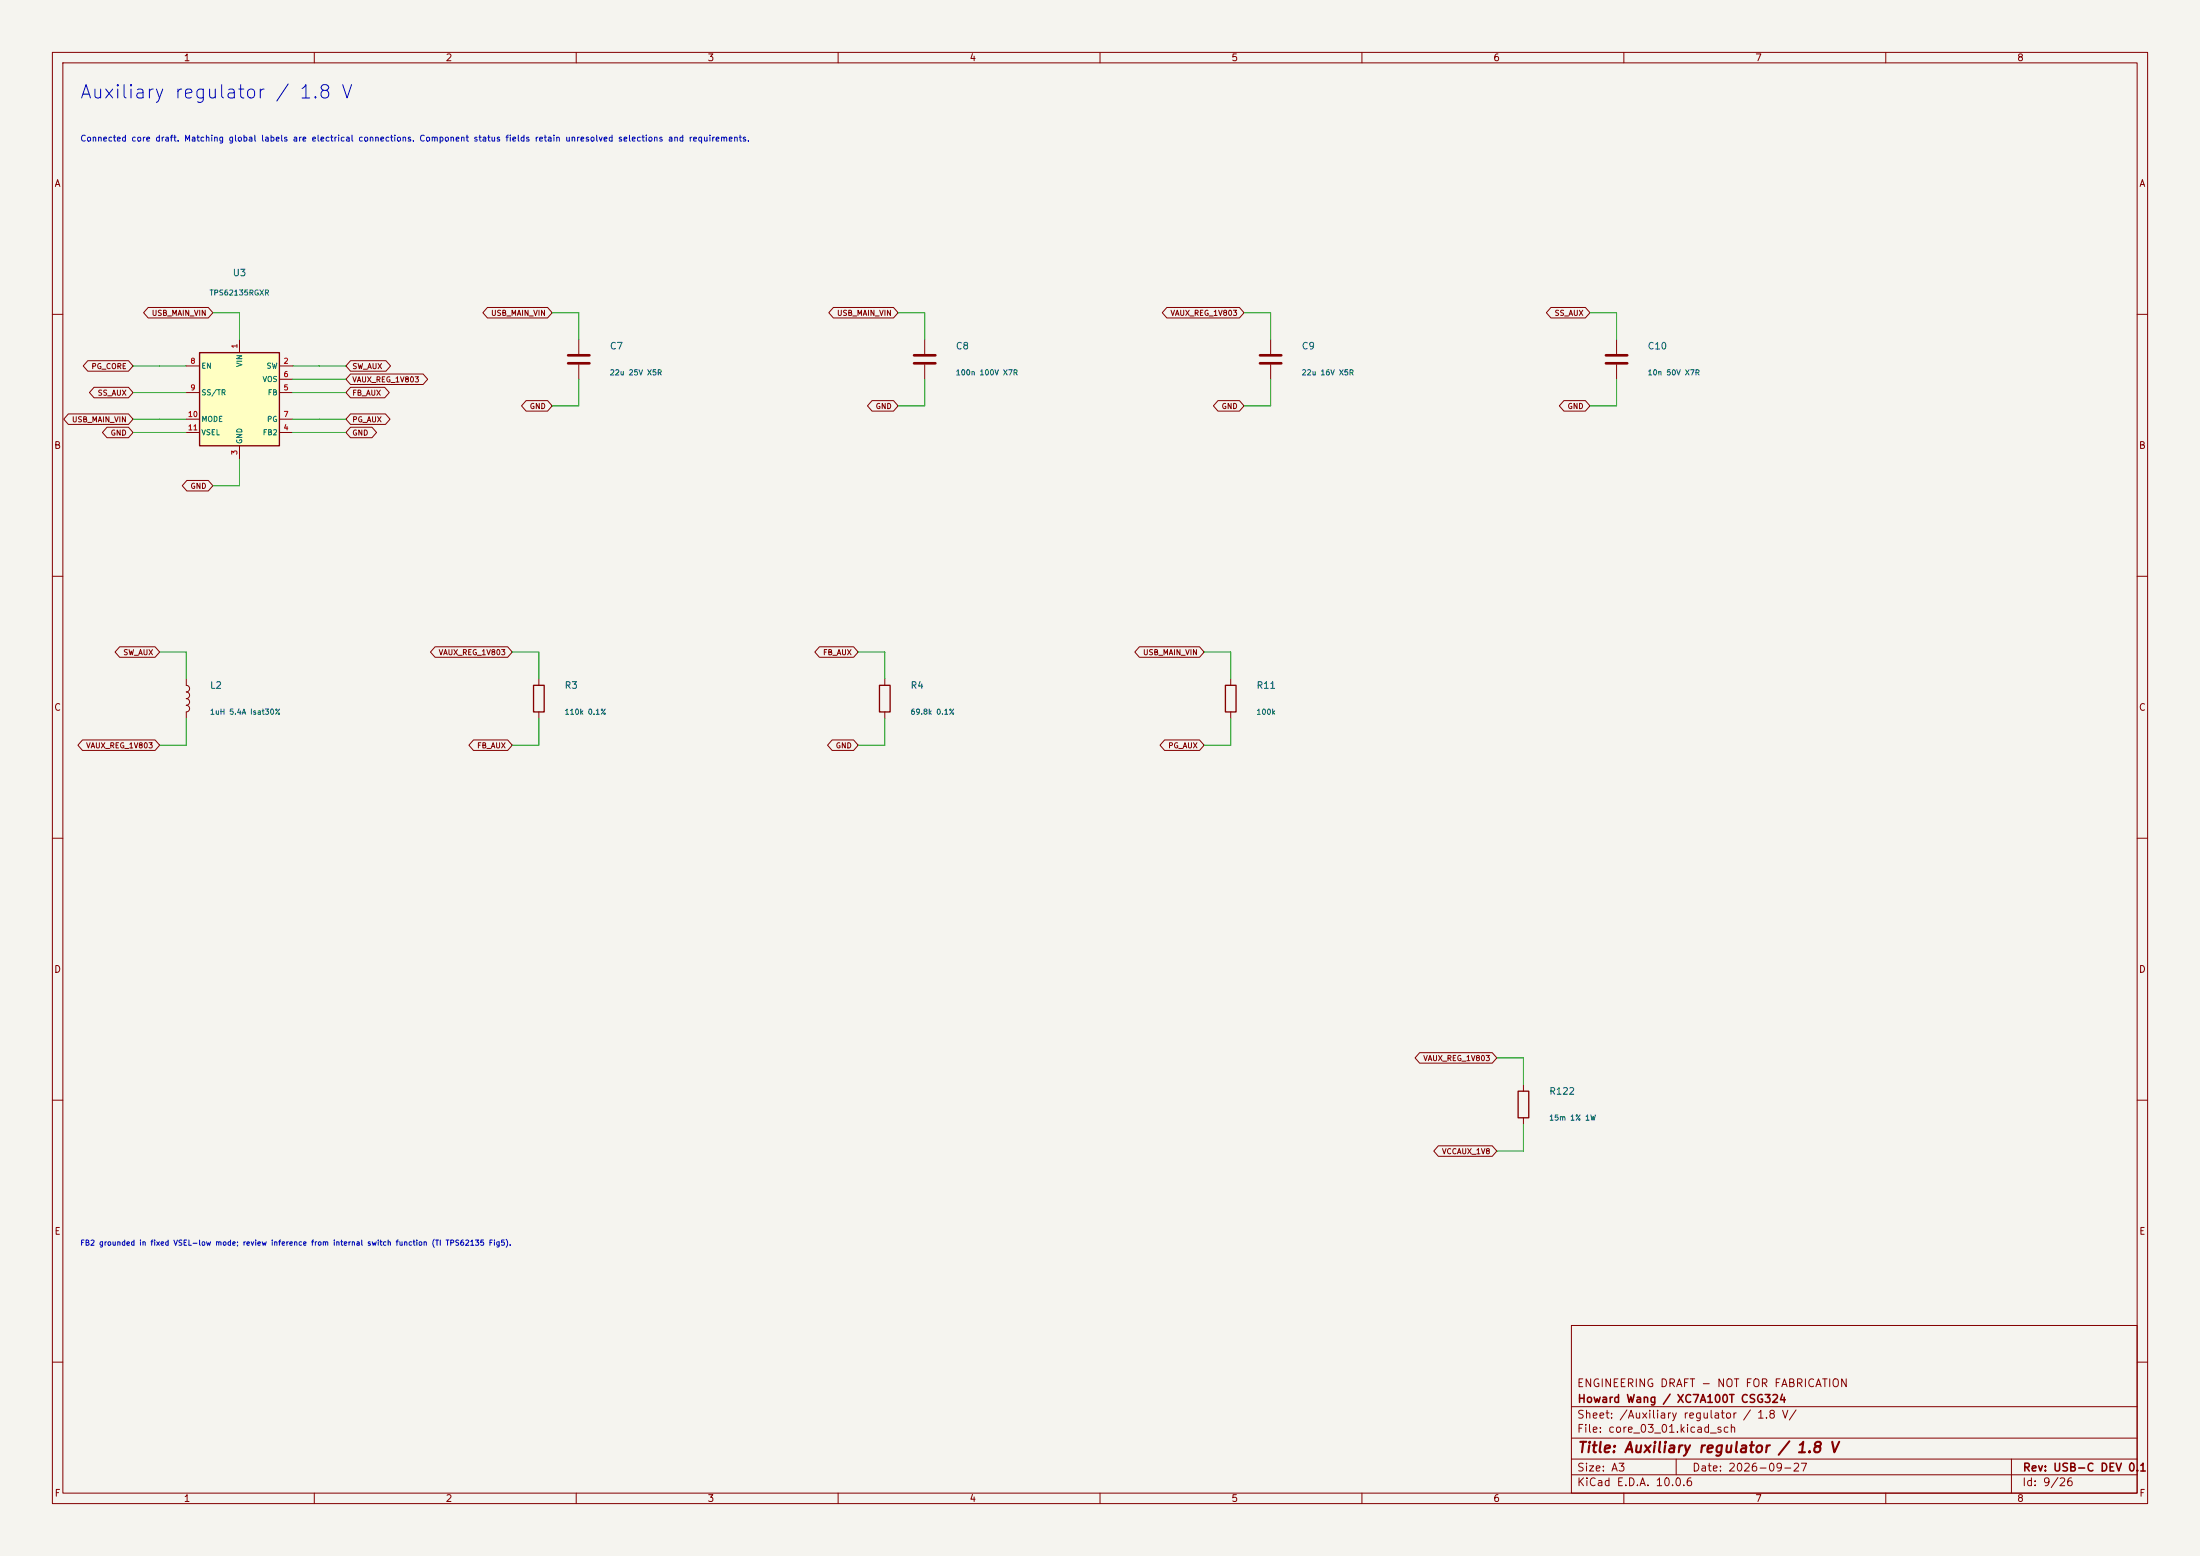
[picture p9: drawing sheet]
(kicad_sch
 (version 20260306)
 (generator "eeschema")
 (generator_version "10.0")
 (paper "A3")
 (title_block
  (title "Auxiliary regulator / 1.8 V")
  (date "2026-09-27")
  (rev "USB-C DEV 0.1")
  (company "Howard Wang / XC7A100T CSG324")
  (comment 1 "ENGINEERING DRAFT - NOT FOR FABRICATION"))
 (lib_symbols
  (symbol "CoreSupport:PowerDraft__TPS62135RGX"
   (pin_names
    (offset 0.254)) (in_bom yes) (on_board yes)
   (property "Reference" "U" (at 0 12.7 0) (effects (font (size 1.27 1.27))))
   (property "Value" "TPS62135RGX" (at 0 10.16 0) (effects (font (size 1.27 1.27))))
   (property "Footprint" "PowerDraft:Texas_VQFN_RGX0011A_2x3mm" (at 0 0 0) (effects (font (size 1.27 1.27)) hide))
   (property "Datasheet" "https://www.ti.com/lit/ds/symlink/tps62135.pdf" (at 0 0 0) (effects (font (size 1.27 1.27)) hide))
   (property "Description" "Fixed-mode project model: unused FB2 tied GND and VSEL tied low, engineering interpretation of TI TPS62135 pin-function table, not an explicit unused-pin instruction. Revalidate this model if VSEL/FB2 use changes; PG stays open collector." (at 0 0 0) (effects (font (size 1.27 1.27)) hide))
   (symbol "PowerDraft__TPS62135RGX_0_1"
    (rectangle (start -7.62 8.89) (end 7.62 -8.89) (stroke (width 0.254) (type default)) (fill (type background))))
   (symbol "PowerDraft__TPS62135RGX_1_1"
    (pin power_in line (at 0 11.43 270) (length 2.54) (name "VIN" (effects (font (size 1.0 1.0)))) (number "1" (effects (font (size 1.0 1.0)))))
    (pin output line (at 10.16 6.35 180) (length 2.54) (name "SW" (effects (font (size 1.0 1.0)))) (number "2" (effects (font (size 1.0 1.0)))))
    (pin power_in line (at 0 -11.43 90) (length 2.54) (name "GND" (effects (font (size 1.0 1.0)))) (number "3" (effects (font (size 1.0 1.0)))))
    (pin passive line (at 10.16 -6.35 180) (length 2.54) (name "FB2" (effects (font (size 1.0 1.0)))) (number "4" (effects (font (size 1.0 1.0)))))
    (pin input line (at 10.16 1.27 180) (length 2.54) (name "FB" (effects (font (size 1.0 1.0)))) (number "5" (effects (font (size 1.0 1.0)))))
    (pin input line (at 10.16 3.81 180) (length 2.54) (name "VOS" (effects (font (size 1.0 1.0)))) (number "6" (effects (font (size 1.0 1.0)))))
    (pin open_collector line (at 10.16 -3.81 180) (length 2.54) (name "PG" (effects (font (size 1.0 1.0)))) (number "7" (effects (font (size 1.0 1.0)))))
    (pin input line (at -10.16 6.35 0) (length 2.54) (name "EN" (effects (font (size 1.0 1.0)))) (number "8" (effects (font (size 1.0 1.0)))))
    (pin input line (at -10.16 1.27 0) (length 2.54) (name "SS/TR" (effects (font (size 1.0 1.0)))) (number "9" (effects (font (size 1.0 1.0)))))
    (pin input line (at -10.16 -3.81 0) (length 2.54) (name "MODE" (effects (font (size 1.0 1.0)))) (number "10" (effects (font (size 1.0 1.0)))))
    (pin input line (at -10.16 -6.35 0) (length 2.54) (name "VSEL" (effects (font (size 1.0 1.0)))) (number "11" (effects (font (size 1.0 1.0)))))))
  (symbol "CoreSupport:Device__C"
   (pin_numbers (hide yes))
   (pin_names
    (offset 0.254)) (exclude_from_sim no) (in_bom yes) (on_board yes)
   (in_pos_files yes)
   (duplicate_pin_numbers_are_jumpers no)
   (property "Reference" "C" (at 0.635 2.54 0) (show_name no) (do_not_autoplace no) (effects (font (size 1.27 1.27)) (justify left)))
   (property "Value" "C" (at 0.635 -2.54 0) (show_name no) (do_not_autoplace no) (effects (font (size 1.27 1.27)) (justify left)))
   (property "Footprint" "" (at 0.9652 -3.81 0) (show_name no) (do_not_autoplace no) (hide yes) (effects (font (size 1.27 1.27))))
   (property "Datasheet" "" (at 0 0 0) (show_name no) (do_not_autoplace no) (hide yes) (effects (font (size 1.27 1.27))))
   (property "Description" "Unpolarized capacitor" (at 0 0 0) (show_name no) (do_not_autoplace no) (hide yes) (effects (font (size 1.27 1.27))))
   (symbol "Device__C_0_1"
    (polyline (pts (xy -2.032 0.762) (xy 2.032 0.762)) (stroke (width 0.508) (type default)) (fill (type none)))
    (polyline (pts (xy -2.032 -0.762) (xy 2.032 -0.762)) (stroke (width 0.508) (type default)) (fill (type none))))
   (symbol "Device__C_1_1"
    (pin passive line (at 0 3.81 270) (length 2.794) (name "" (effects (font (size 1.27 1.27)))) (number "1" (effects (font (size 1.27 1.27)))))
    (pin passive line (at 0 -3.81 90) (length 2.794) (name "" (effects (font (size 1.27 1.27)))) (number "2" (effects (font (size 1.27 1.27))))))
   (embedded_fonts no))
  (symbol "CoreSupport:Device__L"
   (pin_numbers (hide yes))
   (pin_names
    (offset 1.016) (hide yes)) (exclude_from_sim no) (in_bom yes) (on_board yes)
   (in_pos_files yes)
   (duplicate_pin_numbers_are_jumpers no)
   (property "Reference" "L" (at -1.27 0 90) (show_name no) (do_not_autoplace no) (effects (font (size 1.27 1.27))))
   (property "Value" "L" (at 1.905 0 90) (show_name no) (do_not_autoplace no) (effects (font (size 1.27 1.27))))
   (property "Footprint" "" (at 0 0 0) (show_name no) (do_not_autoplace no) (hide yes) (effects (font (size 1.27 1.27))))
   (property "Datasheet" "" (at 0 0 0) (show_name no) (do_not_autoplace no) (hide yes) (effects (font (size 1.27 1.27))))
   (property "Description" "Inductor" (at 0 0 0) (show_name no) (do_not_autoplace no) (hide yes) (effects (font (size 1.27 1.27))))
   (symbol "Device__L_0_1"
    (arc (start 0 2.54) (mid 0.6323 1.905) (end 0 1.27) (stroke (width 0) (type default)) (fill (type none)))
    (arc (start 0 1.27) (mid 0.6323 0.635) (end 0 0) (stroke (width 0) (type default)) (fill (type none)))
    (arc (start 0 0) (mid 0.6323 -0.635) (end 0 -1.27) (stroke (width 0) (type default)) (fill (type none)))
    (arc (start 0 -1.27) (mid 0.6323 -1.905) (end 0 -2.54) (stroke (width 0) (type default)) (fill (type none))))
   (symbol "Device__L_1_1"
    (pin passive line (at 0 3.81 270) (length 1.27) (name "1" (effects (font (size 1.27 1.27)))) (number "1" (effects (font (size 1.27 1.27)))))
    (pin passive line (at 0 -3.81 90) (length 1.27) (name "2" (effects (font (size 1.27 1.27)))) (number "2" (effects (font (size 1.27 1.27))))))
   (embedded_fonts no))
  (symbol "CoreSupport:Device__R"
   (pin_numbers (hide yes))
   (pin_names
    (offset 0)) (exclude_from_sim no) (in_bom yes) (on_board yes)
   (in_pos_files yes)
   (duplicate_pin_numbers_are_jumpers no)
   (property "Reference" "R" (at 2.032 0 90) (show_name no) (do_not_autoplace no) (effects (font (size 1.27 1.27))))
   (property "Value" "R" (at 0 0 90) (show_name no) (do_not_autoplace no) (effects (font (size 1.27 1.27))))
   (property "Footprint" "" (at -1.778 0 90) (show_name no) (do_not_autoplace no) (hide yes) (effects (font (size 1.27 1.27))))
   (property "Datasheet" "" (at 0 0 0) (show_name no) (do_not_autoplace no) (hide yes) (effects (font (size 1.27 1.27))))
   (property "Description" "Resistor" (at 0 0 0) (show_name no) (do_not_autoplace no) (hide yes) (effects (font (size 1.27 1.27))))
   (symbol "Device__R_0_1"
    (rectangle (start -1.016 -2.54) (end 1.016 2.54) (stroke (width 0.254) (type default)) (fill (type none))))
   (symbol "Device__R_1_1"
    (pin passive line (at 0 3.81 270) (length 1.27) (name "" (effects (font (size 1.27 1.27)))) (number "1" (effects (font (size 1.27 1.27)))))
    (pin passive line (at 0 -3.81 90) (length 1.27) (name "" (effects (font (size 1.27 1.27)))) (number "2" (effects (font (size 1.27 1.27))))))
   (embedded_fonts no)))
 (text "Auxiliary regulator / 1.8 V" (at 15.24 17.78 0) (effects (font (size 2.54 2.54)) (justify left)))
 (text "Connected core draft. Matching global labels are electrical connections. Component status fields retain unresolved selections and requirements." (at 15.24 26.67 0) (effects (font (size 1.143 1.143)) (justify left)))
 (symbol
  (lib_id "CoreSupport:PowerDraft__TPS62135RGX") (at 45.72 76.2 0) (unit 1) (exclude_from_sim no) (in_bom yes) (on_board yes) (dnp no)
  (property "Reference" "U3" (at 45.72 52.07 0) (effects (font (size 1.27 1.27))))
  (property "Value" "TPS62135RGXR" (at 45.72 55.88 0) (effects (font (size 1.0 1.0))))
  (property "Footprint" "CoreSupport:PowerDraft__Texas_VQFN_RGX0011A_2x3mm" (at 45.72 76.2 0) (hide yes) (effects (font (size 1.0 1.0))))
  (property "Datasheet" "https://www.ti.com/lit/ds/symlink/tps62135.pdf" (at 45.72 76.2 0) (hide yes) (effects (font (size 1.0 1.0))))
  (property "MPN" "TPS62135RGXR" (at 45.72 76.2 0) (hide yes) (effects (font (size 1.0 1.0))))
  (property "Function" "power_aux" (at 45.72 76.2 0) (hide yes) (effects (font (size 1.0 1.0))))
  (property "Status" "Engineering draft; verify ordered part and layout before fabrication" (at 45.72 76.2 0) (hide yes) (effects (font (size 1.0 1.0))))
  (property "Source symbol" "PowerDraft:TPS62135RGX" (at 45.72 76.2 0) (hide yes) (effects (font (size 1.0 1.0)))) (pin "1") (pin "2") (pin "3") (pin "4") (pin "5") (pin "6") (pin "7") (pin "8") (pin "9") (pin "10") (pin "11"))
 (symbol
  (lib_id "CoreSupport:Device__C") (at 110.49 68.58 0) (unit 1) (exclude_from_sim no) (in_bom yes) (on_board yes) (dnp no)
  (property "Reference" "C7" (at 116.332 66.04 0) (effects (font (size 1.27 1.27)) (justify left)))
  (property "Value" "22u 25V X5R" (at 116.332 71.12 0) (effects (font (size 1.0 1.0)) (justify left)))
  (property "Footprint" "CoreSupport:Capacitor_SMD__C_1206_3216Metric" (at 110.49 68.58 0) (hide yes) (effects (font (size 1.0 1.0))))
  (property "Datasheet" "https://ds.yuden.co.jp/TYCOMPAS/or/detail?pn=MSAST31LBB5226MTNA01&u=M" (at 110.49 68.58 0) (hide yes) (effects (font (size 1.0 1.0))))
  (property "MPN" "MSAST31LBB5226MTNA01" (at 110.49 68.58 0) (hide yes) (effects (font (size 1.0 1.0))))
  (property "Function" "power_aux" (at 110.49 68.58 0) (hide yes) (effects (font (size 1.0 1.0))))
  (property "Status" "Retained 22uF 25V X5R 1206 input bypass. The earlier 12.6V typical-bias study screened about4.50uF with tolerance/temperature factors before aging; that historical calculation is not qualification at the new9V PD operating point. Confirm effective capacitance and load transients." (at 110.49 68.58 0) (hide yes) (effects (font (size 1.0 1.0))))
  (property "Source symbol" "Device:C" (at 110.49 68.58 0) (hide yes) (effects (font (size 1.0 1.0)))) (pin "1") (pin "2"))
 (wire (pts (xy 110.49 64.77) (xy 110.49 59.69)) (stroke (width 0) (type default)))
 (wire (pts (xy 110.49 59.69) (xy 105.41 59.69)) (stroke (width 0) (type default)))
 (global_label "USB_MAIN_VIN"
  (shape bidirectional) (at 105.41 59.69 180) (effects (font (size 1.0 1.0)) (justify right))
  (property "Intersheetrefs" "${INTERSHEET_REFS}" (at 105.41 59.69 0) (hide yes) (effects (font (size 1.0 1.0)))))
 (wire (pts (xy 110.49 72.39) (xy 110.49 77.47)) (stroke (width 0) (type default)))
 (wire (pts (xy 110.49 77.47) (xy 105.41 77.47)) (stroke (width 0) (type default)))
 (global_label "GND"
  (shape bidirectional) (at 105.41 77.47 180) (effects (font (size 1.0 1.0)) (justify right))
  (property "Intersheetrefs" "${INTERSHEET_REFS}" (at 105.41 77.47 0) (hide yes) (effects (font (size 1.0 1.0)))))
 (symbol
  (lib_id "CoreSupport:Device__C") (at 176.53 68.58 0) (unit 1) (exclude_from_sim no) (in_bom yes) (on_board yes) (dnp no)
  (property "Reference" "C8" (at 182.372 66.04 0) (effects (font (size 1.27 1.27)) (justify left)))
  (property "Value" "100n 100V X7R" (at 182.372 71.12 0) (effects (font (size 1.0 1.0)) (justify left)))
  (property "Footprint" "CoreSupport:Capacitor_SMD__C_0603_1608Metric" (at 176.53 68.58 0) (hide yes) (effects (font (size 1.0 1.0))))
  (property "Datasheet" "https://www.murata.com/products/productdetail?partno=GRM188R72A104KA35%23" (at 176.53 68.58 0) (hide yes) (effects (font (size 1.0 1.0))))
  (property "MPN" "GRM188R72A104KA35D" (at 176.53 68.58 0) (hide yes) (effects (font (size 1.0 1.0))))
  (property "Function" "power_aux" (at 176.53 68.58 0) (hide yes) (effects (font (size 1.0 1.0))))
  (property "Status" "Retained 100nF +/-10%, 100V X7R, 0603 input bypass for the protected USB main rail. The capacitor voltage rating is not a converter or cable-transient protection rating." (at 176.53 68.58 0) (hide yes) (effects (font (size 1.0 1.0))))
  (property "Source symbol" "Device:C" (at 176.53 68.58 0) (hide yes) (effects (font (size 1.0 1.0)))) (pin "1") (pin "2"))
 (wire (pts (xy 176.53 64.77) (xy 176.53 59.69)) (stroke (width 0) (type default)))
 (wire (pts (xy 176.53 59.69) (xy 171.45 59.69)) (stroke (width 0) (type default)))
 (global_label "USB_MAIN_VIN"
  (shape bidirectional) (at 171.45 59.69 180) (effects (font (size 1.0 1.0)) (justify right))
  (property "Intersheetrefs" "${INTERSHEET_REFS}" (at 171.45 59.69 0) (hide yes) (effects (font (size 1.0 1.0)))))
 (wire (pts (xy 176.53 72.39) (xy 176.53 77.47)) (stroke (width 0) (type default)))
 (wire (pts (xy 176.53 77.47) (xy 171.45 77.47)) (stroke (width 0) (type default)))
 (global_label "GND"
  (shape bidirectional) (at 171.45 77.47 180) (effects (font (size 1.0 1.0)) (justify right))
  (property "Intersheetrefs" "${INTERSHEET_REFS}" (at 171.45 77.47 0) (hide yes) (effects (font (size 1.0 1.0)))))
 (symbol
  (lib_id "CoreSupport:Device__C") (at 242.57 68.58 0) (unit 1) (exclude_from_sim no) (in_bom yes) (on_board yes) (dnp no)
  (property "Reference" "C9" (at 248.412 66.04 0) (effects (font (size 1.27 1.27)) (justify left)))
  (property "Value" "22u 16V X5R" (at 248.412 71.12 0) (effects (font (size 1.0 1.0)) (justify left)))
  (property "Footprint" "CoreSupport:Capacitor_SMD__C_0805_2012Metric" (at 242.57 68.58 0) (hide yes) (effects (font (size 1.0 1.0))))
  (property "Datasheet" "https://ds-origin.yuden.co.jp/TYCOMPAS/eu/detail?pn=MSASE21GBB5226MTNA01&u=M" (at 242.57 68.58 0) (hide yes) (effects (font (size 1.0 1.0))))
  (property "MPN" "EMK212BBJ226MG-T" (at 242.57 68.58 0) (hide yes) (effects (font (size 1.0 1.0))))
  (property "Function" "power_aux" (at 242.57 68.58 0) (hide yes) (effects (font (size 1.0 1.0))))
  (property "Status" "Engineering draft; verify ordered part and layout before fabrication Independent review: X5R, rated -55 to +85 C; manufacturer renamed alias MSASE21GBB5226MTNA01; effective capacitance and sourcing not qualified." (at 242.57 68.58 0) (hide yes) (effects (font (size 1.0 1.0))))
  (property "Source symbol" "Device:C" (at 242.57 68.58 0) (hide yes) (effects (font (size 1.0 1.0)))) (pin "1") (pin "2"))
 (symbol
  (lib_id "CoreSupport:Device__C") (at 308.61 68.58 0) (unit 1) (exclude_from_sim no) (in_bom yes) (on_board yes) (dnp no)
  (property "Reference" "C10" (at 314.452 66.04 0) (effects (font (size 1.27 1.27)) (justify left)))
  (property "Value" "10n 50V X7R" (at 314.452 71.12 0) (effects (font (size 1.0 1.0)) (justify left)))
  (property "Footprint" "CoreSupport:Capacitor_SMD__C_0603_1608Metric" (at 308.61 68.58 0) (hide yes) (effects (font (size 1.0 1.0))))
  (property "Datasheet" "https://www.murata.com/en-global/products/productdetail?partno=GRM188R71H103KA01%23" (at 308.61 68.58 0) (hide yes) (effects (font (size 1.0 1.0))))
  (property "MPN" "GRM188R71H103KA01D" (at 308.61 68.58 0) (hide yes) (effects (font (size 1.0 1.0))))
  (property "Function" "power_aux" (at 308.61 68.58 0) (hide yes) (effects (font (size 1.0 1.0))))
  (property "Status" "Engineering draft; verify ordered part and layout before fabrication" (at 308.61 68.58 0) (hide yes) (effects (font (size 1.0 1.0))))
  (property "Source symbol" "Device:C" (at 308.61 68.58 0) (hide yes) (effects (font (size 1.0 1.0)))) (pin "1") (pin "2"))
 (wire (pts (xy 308.61 64.77) (xy 308.61 59.69)) (stroke (width 0) (type default)))
 (wire (pts (xy 308.61 59.69) (xy 303.53 59.69)) (stroke (width 0) (type default)))
 (global_label "SS_AUX"
  (shape bidirectional) (at 303.53 59.69 180) (effects (font (size 1.0 1.0)) (justify right))
  (property "Intersheetrefs" "${INTERSHEET_REFS}" (at 303.53 59.69 0) (hide yes) (effects (font (size 1.0 1.0)))))
 (wire (pts (xy 308.61 72.39) (xy 308.61 77.47)) (stroke (width 0) (type default)))
 (wire (pts (xy 308.61 77.47) (xy 303.53 77.47)) (stroke (width 0) (type default)))
 (global_label "GND"
  (shape bidirectional) (at 303.53 77.47 180) (effects (font (size 1.0 1.0)) (justify right))
  (property "Intersheetrefs" "${INTERSHEET_REFS}" (at 303.53 77.47 0) (hide yes) (effects (font (size 1.0 1.0)))))
 (symbol
  (lib_id "CoreSupport:Device__L") (at 35.56 133.35 0) (unit 1) (exclude_from_sim no) (in_bom yes) (on_board yes) (dnp no)
  (property "Reference" "L2" (at 40.0023 130.81 0) (effects (font (size 1.27 1.27)) (justify left)))
  (property "Value" "1uH 5.4A Isat30%" (at 40.0023 135.89 0) (effects (font (size 1.0 1.0)) (justify left)))
  (property "Footprint" "CoreSupport:PowerDraft__L_Coilcraft_XFL4020" (at 35.56 133.35 0) (hide yes) (effects (font (size 1.0 1.0))))
  (property "Datasheet" "https://www.coilcraft.com/getmedia/50632d43-da1b-4cdb-8ab4-3029cab51df3/xfl4020.pdf" (at 35.56 133.35 0) (hide yes) (effects (font (size 1.0 1.0))))
  (property "MPN" "XFL4020-102MEC" (at 35.56 133.35 0) (hide yes) (effects (font (size 1.0 1.0))))
  (property "Function" "power_aux" (at 35.56 133.35 0) (hide yes) (effects (font (size 1.0 1.0))))
  (property "Status" "Engineering draft; verify ordered part and layout before fabrication" (at 35.56 133.35 0) (hide yes) (effects (font (size 1.0 1.0))))
  (property "Source symbol" "Device:L" (at 35.56 133.35 0) (hide yes) (effects (font (size 1.0 1.0)))) (pin "1") (pin "2"))
 (symbol
  (lib_id "CoreSupport:Device__R") (at 102.87 133.35 0) (unit 1) (exclude_from_sim no) (in_bom yes) (on_board yes) (dnp no)
  (property "Reference" "R3" (at 107.696 130.81 0) (effects (font (size 1.27 1.27)) (justify left)))
  (property "Value" "110k 0.1%" (at 107.696 135.89 0) (effects (font (size 1.0 1.0)) (justify left)))
  (property "Footprint" "CoreSupport:Resistor_SMD__R_0603_1608Metric" (at 102.87 133.35 0) (hide yes) (effects (font (size 1.0 1.0))))
  (property "Datasheet" "https://www.vishay.com/docs/28758/tnpw_e3.pdf" (at 102.87 133.35 0) (hide yes) (effects (font (size 1.0 1.0))))
  (property "MPN" "TNPW0603110KBEEA" (at 102.87 133.35 0) (hide yes) (effects (font (size 1.0 1.0))))
  (property "Function" "power_aux" (at 102.87 133.35 0) (hide yes) (effects (font (size 1.0 1.0))))
  (property "Status" "Engineering draft; verify ordered part and layout before fabrication" (at 102.87 133.35 0) (hide yes) (effects (font (size 1.0 1.0))))
  (property "Source symbol" "Device:R" (at 102.87 133.35 0) (hide yes) (effects (font (size 1.0 1.0)))) (pin "1") (pin "2"))
 (symbol
  (lib_id "CoreSupport:Device__R") (at 168.91 133.35 0) (unit 1) (exclude_from_sim no) (in_bom yes) (on_board yes) (dnp no)
  (property "Reference" "R4" (at 173.736 130.81 0) (effects (font (size 1.27 1.27)) (justify left)))
  (property "Value" "69.8k 0.1%" (at 173.736 135.89 0) (effects (font (size 1.0 1.0)) (justify left)))
  (property "Footprint" "CoreSupport:Resistor_SMD__R_0603_1608Metric" (at 168.91 133.35 0) (hide yes) (effects (font (size 1.0 1.0))))
  (property "Datasheet" "https://www.vishay.com/docs/28758/tnpw_e3.pdf" (at 168.91 133.35 0) (hide yes) (effects (font (size 1.0 1.0))))
  (property "MPN" "TNPW060369K8BEEA" (at 168.91 133.35 0) (hide yes) (effects (font (size 1.0 1.0))))
  (property "Function" "power_aux" (at 168.91 133.35 0) (hide yes) (effects (font (size 1.0 1.0))))
  (property "Status" "Engineering draft; verify ordered part and layout before fabrication" (at 168.91 133.35 0) (hide yes) (effects (font (size 1.0 1.0))))
  (property "Source symbol" "Device:R" (at 168.91 133.35 0) (hide yes) (effects (font (size 1.0 1.0)))) (pin "1") (pin "2"))
 (wire (pts (xy 168.91 129.54) (xy 168.91 124.46)) (stroke (width 0) (type default)))
 (wire (pts (xy 168.91 124.46) (xy 163.83 124.46)) (stroke (width 0) (type default)))
 (global_label "FB_AUX"
  (shape bidirectional) (at 163.83 124.46 180) (effects (font (size 1.0 1.0)) (justify right))
  (property "Intersheetrefs" "${INTERSHEET_REFS}" (at 163.83 124.46 0) (hide yes) (effects (font (size 1.0 1.0)))))
 (wire (pts (xy 168.91 137.16) (xy 168.91 142.24)) (stroke (width 0) (type default)))
 (wire (pts (xy 168.91 142.24) (xy 163.83 142.24)) (stroke (width 0) (type default)))
 (global_label "GND"
  (shape bidirectional) (at 163.83 142.24 180) (effects (font (size 1.0 1.0)) (justify right))
  (property "Intersheetrefs" "${INTERSHEET_REFS}" (at 163.83 142.24 0) (hide yes) (effects (font (size 1.0 1.0)))))
 (symbol
  (lib_id "CoreSupport:Device__R") (at 234.95000000000002 133.35 0) (unit 1) (exclude_from_sim no) (in_bom yes) (on_board yes) (dnp no)
  (property "Reference" "R11" (at 239.776 130.81 0) (effects (font (size 1.27 1.27)) (justify left)))
  (property "Value" "100k" (at 239.776 135.89 0) (effects (font (size 1.0 1.0)) (justify left)))
  (property "Footprint" "CoreSupport:Resistor_SMD__R_0603_1608Metric" (at 234.95 133.35 0) (hide yes) (effects (font (size 1.0 1.0))))
  (property "Datasheet" "https://www.vishay.com/docs/20035/dcrcwe3.pdf" (at 234.95 133.35 0) (hide yes) (effects (font (size 1.0 1.0))))
  (property "MPN" "CRCW0603100KFKEA" (at 234.95 133.35 0) (hide yes) (effects (font (size 1.0 1.0))))
  (property "Function" "power_aux" (at 234.95 133.35 0) (hide yes) (effects (font (size 1.0 1.0))))
  (property "Status" "Engineering draft; verify ordered part and layout before fabrication" (at 234.95 133.35 0) (hide yes) (effects (font (size 1.0 1.0))))
  (property "Source symbol" "Device:R" (at 234.95 133.35 0) (hide yes) (effects (font (size 1.0 1.0)))) (pin "1") (pin "2"))
 (wire (pts (xy 234.95 129.54) (xy 234.95 124.46)) (stroke (width 0) (type default)))
 (wire (pts (xy 234.95 124.46) (xy 229.87 124.46)) (stroke (width 0) (type default)))
 (global_label "USB_MAIN_VIN"
  (shape bidirectional) (at 229.87 124.46 180) (effects (font (size 1.0 1.0)) (justify right))
  (property "Intersheetrefs" "${INTERSHEET_REFS}" (at 229.87 124.46 0) (hide yes) (effects (font (size 1.0 1.0)))))
 (wire (pts (xy 234.95 137.16) (xy 234.95 142.24)) (stroke (width 0) (type default)))
 (wire (pts (xy 234.95 142.24) (xy 229.87 142.24)) (stroke (width 0) (type default)))
 (global_label "PG_AUX"
  (shape bidirectional) (at 229.87 142.24 180) (effects (font (size 1.0 1.0)) (justify right))
  (property "Intersheetrefs" "${INTERSHEET_REFS}" (at 229.87 142.24 0) (hide yes) (effects (font (size 1.0 1.0)))))
 (embedded_fonts no)
 (wire (pts (xy 45.72 64.77) (xy 45.72 59.69)) (stroke (width 0) (type default)))
 (wire (pts (xy 45.72 59.69) (xy 40.64 59.69)) (stroke (width 0) (type default)))
 (global_label "USB_MAIN_VIN"
  (shape bidirectional) (at 40.64 59.69 180) (effects (font (size 1.0 1.0)) (justify right))
  (property "Intersheetrefs" "${INTERSHEET_REFS}" (at 40.64 59.69 0) (hide yes) (effects (font (size 1.0 1.0)))))
 (wire (pts (xy 55.88 69.85) (xy 60.96 69.85)) (stroke (width 0) (type default)))
 (wire (pts (xy 60.96 69.85) (xy 66.04 69.85)) (stroke (width 0) (type default)))
 (global_label "SW_AUX"
  (shape bidirectional) (at 66.04 69.85 0) (effects (font (size 1.0 1.0)) (justify left))
  (property "Intersheetrefs" "${INTERSHEET_REFS}" (at 66.04 69.85 0) (hide yes) (effects (font (size 1.0 1.0)))))
 (wire (pts (xy 55.88 72.39) (xy 60.96 72.39)) (stroke (width 0) (type default)))
 (wire (pts (xy 60.96 72.39) (xy 66.04 72.39)) (stroke (width 0) (type default)))
 (global_label "VAUX_REG_1V803"
  (shape bidirectional) (at 66.04 72.39 0) (effects (font (size 1.0 1.0)) (justify left))
  (property "Intersheetrefs" "${INTERSHEET_REFS}" (at 66.04 72.39 0) (hide yes) (effects (font (size 1.0 1.0)))))
 (wire (pts (xy 55.88 74.93) (xy 60.96 74.93)) (stroke (width 0) (type default)))
 (wire (pts (xy 60.96 74.93) (xy 66.04 74.93)) (stroke (width 0) (type default)))
 (global_label "FB_AUX"
  (shape bidirectional) (at 66.04 74.93 0) (effects (font (size 1.0 1.0)) (justify left))
  (property "Intersheetrefs" "${INTERSHEET_REFS}" (at 66.04 74.93 0) (hide yes) (effects (font (size 1.0 1.0)))))
 (wire (pts (xy 55.88 80.01) (xy 60.96 80.01)) (stroke (width 0) (type default)))
 (wire (pts (xy 60.96 80.01) (xy 66.04 80.01)) (stroke (width 0) (type default)))
 (global_label "PG_AUX"
  (shape bidirectional) (at 66.04 80.01 0) (effects (font (size 1.0 1.0)) (justify left))
  (property "Intersheetrefs" "${INTERSHEET_REFS}" (at 66.04 80.01 0) (hide yes) (effects (font (size 1.0 1.0)))))
 (wire (pts (xy 45.72 87.63) (xy 45.72 92.71)) (stroke (width 0) (type default)))
 (wire (pts (xy 45.72 92.71) (xy 40.64 92.71)) (stroke (width 0) (type default)))
 (global_label "GND"
  (shape bidirectional) (at 40.64 92.71 180) (effects (font (size 1.0 1.0)) (justify right))
  (property "Intersheetrefs" "${INTERSHEET_REFS}" (at 40.64 92.71 0) (hide yes) (effects (font (size 1.0 1.0)))))
 (wire (pts (xy 35.56 69.85) (xy 30.48 69.85)) (stroke (width 0) (type default)))
 (wire (pts (xy 30.48 69.85) (xy 25.4 69.85)) (stroke (width 0) (type default)))
 (global_label "PG_CORE"
  (shape bidirectional) (at 25.4 69.85 180) (effects (font (size 1.0 1.0)) (justify right))
  (property "Intersheetrefs" "${INTERSHEET_REFS}" (at 25.4 69.85 0) (hide yes) (effects (font (size 1.0 1.0)))))
 (wire (pts (xy 35.56 74.93) (xy 30.48 74.93)) (stroke (width 0) (type default)))
 (wire (pts (xy 30.48 74.93) (xy 25.4 74.93)) (stroke (width 0) (type default)))
 (global_label "SS_AUX"
  (shape bidirectional) (at 25.4 74.93 180) (effects (font (size 1.0 1.0)) (justify right))
  (property "Intersheetrefs" "${INTERSHEET_REFS}" (at 25.4 74.93 0) (hide yes) (effects (font (size 1.0 1.0)))))
 (wire (pts (xy 35.56 80.01) (xy 30.48 80.01)) (stroke (width 0) (type default)))
 (wire (pts (xy 30.48 80.01) (xy 25.4 80.01)) (stroke (width 0) (type default)))
 (global_label "USB_MAIN_VIN"
  (shape bidirectional) (at 25.4 80.01 180) (effects (font (size 1.0 1.0)) (justify right))
  (property "Intersheetrefs" "${INTERSHEET_REFS}" (at 25.4 80.01 0) (hide yes) (effects (font (size 1.0 1.0)))))
 (wire (pts (xy 35.56 82.55) (xy 30.48 82.55)) (stroke (width 0) (type default)))
 (wire (pts (xy 30.48 82.55) (xy 25.4 82.55)) (stroke (width 0) (type default)))
 (global_label "GND"
  (shape bidirectional) (at 25.4 82.55 180) (effects (font (size 1.0 1.0)) (justify right))
  (property "Intersheetrefs" "${INTERSHEET_REFS}" (at 25.4 82.55 0) (hide yes) (effects (font (size 1.0 1.0)))))
 (wire (pts (xy 242.57 64.77) (xy 242.57 59.69)) (stroke (width 0) (type default)))
 (wire (pts (xy 242.57 59.69) (xy 237.49 59.69)) (stroke (width 0) (type default)))
 (global_label "VAUX_REG_1V803"
  (shape bidirectional) (at 237.49 59.69 180) (effects (font (size 1.0 1.0)) (justify right))
  (property "Intersheetrefs" "${INTERSHEET_REFS}" (at 237.49 59.69 0) (hide yes) (effects (font (size 1.0 1.0)))))
 (wire (pts (xy 242.57 72.39) (xy 242.57 77.47)) (stroke (width 0) (type default)))
 (wire (pts (xy 242.57 77.47) (xy 237.49 77.47)) (stroke (width 0) (type default)))
 (global_label "GND"
  (shape bidirectional) (at 237.49 77.47 180) (effects (font (size 1.0 1.0)) (justify right))
  (property "Intersheetrefs" "${INTERSHEET_REFS}" (at 237.49 77.47 0) (hide yes) (effects (font (size 1.0 1.0)))))
 (wire (pts (xy 35.56 129.54) (xy 35.56 124.46)) (stroke (width 0) (type default)))
 (wire (pts (xy 35.56 124.46) (xy 30.48 124.46)) (stroke (width 0) (type default)))
 (global_label "SW_AUX"
  (shape bidirectional) (at 30.48 124.46 180) (effects (font (size 1.0 1.0)) (justify right))
  (property "Intersheetrefs" "${INTERSHEET_REFS}" (at 30.48 124.46 0) (hide yes) (effects (font (size 1.0 1.0)))))
 (wire (pts (xy 35.56 137.16) (xy 35.56 142.24)) (stroke (width 0) (type default)))
 (wire (pts (xy 35.56 142.24) (xy 30.48 142.24)) (stroke (width 0) (type default)))
 (global_label "VAUX_REG_1V803"
  (shape bidirectional) (at 30.48 142.24 180) (effects (font (size 1.0 1.0)) (justify right))
  (property "Intersheetrefs" "${INTERSHEET_REFS}" (at 30.48 142.24 0) (hide yes) (effects (font (size 1.0 1.0)))))
 (wire (pts (xy 102.87 129.54) (xy 102.87 124.46)) (stroke (width 0) (type default)))
 (wire (pts (xy 102.87 124.46) (xy 97.79 124.46)) (stroke (width 0) (type default)))
 (global_label "VAUX_REG_1V803"
  (shape bidirectional) (at 97.79 124.46 180) (effects (font (size 1.0 1.0)) (justify right))
  (property "Intersheetrefs" "${INTERSHEET_REFS}" (at 97.79 124.46 0) (hide yes) (effects (font (size 1.0 1.0)))))
 (wire (pts (xy 102.87 137.16) (xy 102.87 142.24)) (stroke (width 0) (type default)))
 (wire (pts (xy 102.87 142.24) (xy 97.79 142.24)) (stroke (width 0) (type default)))
 (global_label "FB_AUX"
  (shape bidirectional) (at 97.79 142.24 180) (effects (font (size 1.0 1.0)) (justify right))
  (property "Intersheetrefs" "${INTERSHEET_REFS}" (at 97.79 142.24 0) (hide yes) (effects (font (size 1.0 1.0)))))
 (symbol
  (lib_id "CoreSupport:Device__R") (at 290.83 210.82 0) (unit 1) (exclude_from_sim no) (in_bom yes) (on_board yes) (dnp no)
  (property "Reference" "R122" (at 295.656 208.28 0) (effects (font (size 1.27 1.27)) (justify left)))
  (property "Value" "15m 1% 1W" (at 295.656 213.36 0) (effects (font (size 1.0 1.0)) (justify left)))
  (property "Footprint" "CoreSupport:Resistor_SMD__R_1206_3216Metric" (at 290.83 210.82 0) (hide yes) (effects (font (size 1.0 1.0))))
  (property "Datasheet" "https://www.vishay.com/docs/30122/wslp.pdf" (at 290.83 210.82 0) (hide yes) (effects (font (size 1.0 1.0))))
  (property "MPN" "WSLP1206R0150FEA" (at 290.83 210.82 0) (hide yes) (effects (font (size 1.0 1.0))))
  (property "Function" "power_aux_bulk_isolation" (at 290.83 210.82 0) (hide yes) (effects (font (size 1.0 1.0))))
  (property "Status" "Essential15mOhm series isolation for distributed AUX/config bulk per TI TPS62135section10.3.2. LocalC9/feedback/VOS upstream, FPGA bulk and loads downstream. At0.5A nominaldrop7.5mV,loss3.75mW." (at 290.83 210.82 0) (hide yes) (effects (font (size 1.0 1.0))))
  (property "Source symbol" "Device:R" (at 290.83 210.82 0) (hide yes) (effects (font (size 1.0 1.0)))) (pin "1") (pin "2"))
 (wire (pts (xy 290.83 207.01) (xy 290.83 201.93)) (stroke (width 0) (type default)))
 (wire (pts (xy 290.83 201.93) (xy 285.75 201.93)) (stroke (width 0) (type default)))
 (global_label "VAUX_REG_1V803"
  (shape bidirectional) (at 285.75 201.93 180) (effects (font (size 1.0 1.0)) (justify right))
  (property "Intersheetrefs" "${INTERSHEET_REFS}" (at 285.75 201.93 0) (hide yes) (effects (font (size 1.0 1.0)))))
 (wire (pts (xy 290.83 214.63) (xy 290.83 219.71)) (stroke (width 0) (type default)))
 (wire (pts (xy 290.83 219.71) (xy 285.75 219.71)) (stroke (width 0) (type default)))
 (global_label "VCCAUX_1V8"
  (shape bidirectional) (at 285.75 219.71 180) (effects (font (size 1.0 1.0)) (justify right))
  (property "Intersheetrefs" "${INTERSHEET_REFS}" (at 285.75 219.71 0) (hide yes) (effects (font (size 1.0 1.0)))))
 (wire (pts (xy 55.88 82.55) (xy 66.04 82.55)) (stroke (width 0) (type default)))
 (global_label "GND"
  (shape bidirectional) (at 66.04 82.55 0) (effects (font (size 1.0 1.0)) (justify left))
  (property "Intersheetrefs" "${INTERSHEET_REFS}" (at 66.04 82.55 0) (hide yes) (effects (font (size 1.0 1.0)))))
 (text "FB2 grounded in fixed VSEL-low mode; review inference from internal switch function (TI TPS62135 Fig5)." (at 15.24 237.49 0) (effects (font (size 1.0 1.0)) (justify left))))
